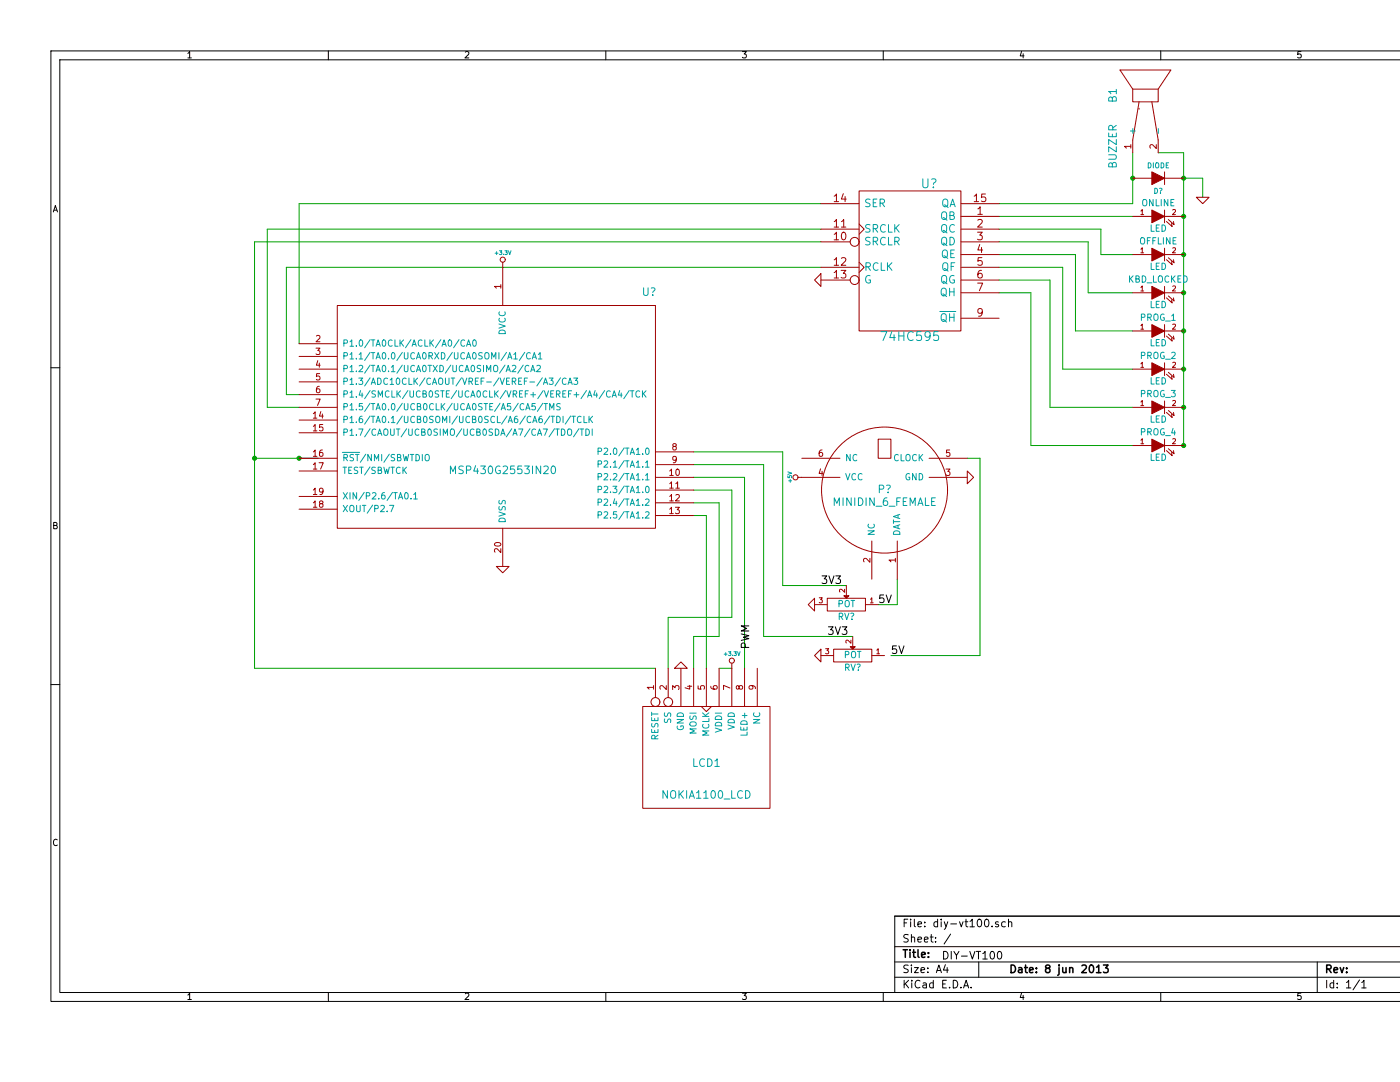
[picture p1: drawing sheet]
EESchema Schematic File Version 2  date Sat 08 Jun 2013 11:18:06 PM IST
LIBS:power
LIBS:device
LIBS:transistors
LIBS:conn
LIBS:linear
LIBS:regul
LIBS:74xx
LIBS:cmos4000
LIBS:adc-dac
LIBS:memory
LIBS:xilinx
LIBS:special
LIBS:microcontrollers
LIBS:dsp
LIBS:microchip
LIBS:analog_switches
LIBS:motorola
LIBS:texas
LIBS:intel
LIBS:audio
LIBS:interface
LIBS:digital-audio
LIBS:philips
LIBS:display
LIBS:cypress
LIBS:siliconi
LIBS:opto
LIBS:atmel
LIBS:contrib
LIBS:valves
LIBS:embedded-microcontrollers
LIBS:nokia1100_lcd
LIBS:capteurs
LIBS:minidin_6
LIBS:diy-vt100-cache
EELAYER 25  0
EELAYER END
$Descr A4 11700 8267
encoding utf-8
Sheet 1 1
Title ""
Date "8 jun 2013"
Rev ""
Comp ""
Comment1 ""
Comment2 ""
Comment3 ""
Comment4 ""
$EndDescr
Wire Wire Line
	6450 2100 2250 2100
Wire Wire Line
	2250 2100 2250 3100
Wire Wire Line
	2250 3100 2350 3100
Wire Wire Line
	6450 1600 2350 1600
Wire Wire Line
	2350 1600 2350 2700
Connection ~ 2000 3600
Wire Wire Line
	2000 5250 2000 1900
Wire Wire Line
	2350 3200 2100 3200
Wire Wire Line
	9300 3500 9300 1200
Wire Wire Line
	5650 5250 5750 5250
Wire Wire Line
	5250 5250 5250 4850
Wire Wire Line
	5250 4850 5750 4850
Wire Wire Line
	5750 4850 5750 3850
Wire Wire Line
	5450 3750 5850 3750
Wire Wire Line
	5750 3850 5450 3850
Wire Wire Line
	7000 5150 7700 5150
Wire Wire Line
	7700 5150 7700 3600
Wire Wire Line
	6000 3650 6000 5000
Wire Wire Line
	6000 3650 5450 3650
Wire Wire Line
	6900 4750 7050 4750
Wire Wire Line
	7050 4750 7050 4550
Wire Wire Line
	7850 2300 8100 2300
Wire Wire Line
	7850 2100 8350 2100
Wire Wire Line
	7850 1900 8550 1900
Wire Wire Line
	8900 3500 8100 3500
Wire Wire Line
	8100 3500 8100 2300
Wire Wire Line
	8900 2900 8350 2900
Wire Wire Line
	8350 2900 8350 2100
Wire Wire Line
	8900 2300 8550 2300
Wire Wire Line
	8550 2300 8550 1900
Wire Wire Line
	9450 1550 9450 1400
Wire Wire Line
	9450 1400 9300 1400
Connection ~ 9300 3500
Connection ~ 9300 3200
Connection ~ 9300 2600
Connection ~ 9300 2000
Connection ~ 9300 1700
Connection ~ 9300 2300
Connection ~ 9300 2900
Wire Wire Line
	8900 1700 7850 1700
Wire Wire Line
	8900 2000 8650 2000
Wire Wire Line
	8450 2600 8450 2000
Wire Wire Line
	8450 2600 8900 2600
Wire Wire Line
	8250 3200 8250 2200
Wire Wire Line
	8250 3200 8900 3200
Wire Wire Line
	7850 1800 8650 1800
Wire Wire Line
	8450 2000 7850 2000
Wire Wire Line
	8250 2200 7850 2200
Wire Wire Line
	8650 1800 8650 2000
Wire Wire Line
	6000 5000 6700 5000
Wire Wire Line
	9300 1200 9100 1200
Connection ~ 9300 1400
Wire Wire Line
	5450 3550 6150 3550
Wire Wire Line
	6150 3550 6150 4600
Wire Wire Line
	6150 4600 6650 4600
Wire Wire Line
	7700 3600 7600 3600
Wire Wire Line
	5450 3950 5650 3950
Wire Wire Line
	5850 3750 5850 5250
Wire Wire Line
	5650 3950 5650 5000
Wire Wire Line
	5650 5000 5450 5000
Wire Wire Line
	5450 5000 5450 5250
Wire Wire Line
	5450 4050 5550 4050
Wire Wire Line
	5550 4050 5550 5250
Wire Wire Line
	2000 5250 5150 5250
Wire Wire Line
	2500 3600 2000 3600
Connection ~ 2350 3600
Wire Wire Line
	7850 1600 8900 1600
Wire Wire Line
	8900 1600 8900 1200
Connection ~ 8900 1400
Wire Wire Line
	2000 1900 6450 1900
Wire Wire Line
	2100 3200 2100 1800
Wire Wire Line
	2100 1800 6450 1800
$Comp
L GND #PWR?
U 1 1
P 6450 2200
F 0 "#PWR?" H 6450 2200 30  0001 C CNN
F 1 "GND" H 6450 2130 30  0001 C CNN
	1    6450 2200
	0    1    1    0   
$EndComp
Text Label 5900 5100 1    60   ~ 0
PWM
Text Label 6900 4750 0    60   ~ 0
5V
Text Label 6450 4600 0    60   ~ 0
3V3
Text Label 6500 5000 0    60   ~ 0
3V3
Text Label 7000 5150 0    60   ~ 0
5V
$Comp
L 74HC595 U?
U 1 1
P 7150 2050
F 0 "U?" H 7300 2650 70  0000 C CNN
F 1 "74HC595" H 7150 1450 70  0000 C CNN
	1    7150 2050
	1    0    0    -1  
$EndComp
$Comp
L GND #PWR?
U 1 1
P 6450 5150
F 0 "#PWR?" H 6450 5150 30  0001 C CNN
F 1 "GND" H 6450 5080 30  0001 C CNN
	1    6450 5150
	0    1    1    0   
$EndComp
$Comp
L GND #PWR?
U 1 1
P 6400 4750
F 0 "#PWR?" H 6400 4750 30  0001 C CNN
F 1 "GND" H 6400 4680 30  0001 C CNN
	1    6400 4750
	0    1    1    0   
$EndComp
$Comp
L POT RV?
U 1 1
P 6700 5150
F 0 "RV?" H 6700 5050 50  0000 C CNN
F 1 "POT" H 6700 5150 50  0000 C CNN
	1    6700 5150
	-1   0    0    -1  
$EndComp
$Comp
L POT RV?
U 1 1
P 6650 4750
F 0 "RV?" H 6650 4650 50  0000 C CNN
F 1 "POT" H 6650 4750 50  0000 C CNN
	1    6650 4750
	-1   0    0    -1  
$EndComp
$Comp
L GND #PWR?
U 1 1
P 9450 1550
F 0 "#PWR?" H 9450 1550 30  0001 C CNN
F 1 "GND" H 9450 1480 30  0001 C CNN
	1    9450 1550
	1    0    0    -1  
$EndComp
$Comp
L GND #PWR?
U 1 1
P 3950 4450
F 0 "#PWR?" H 3950 4450 30  0001 C CNN
F 1 "GND" H 3950 4380 30  0001 C CNN
	1    3950 4450
	1    0    0    -1  
$EndComp
$Comp
L +3.3V #PWR?
U 1 1
P 3950 2100
F 0 "#PWR?" H 3950 2060 30  0001 C CNN
F 1 "+3.3V" H 3950 2210 30  0000 C CNN
	1    3950 2100
	1    0    0    -1  
$EndComp
$Comp
L +3.3V #PWR?
U 1 1
P 5750 5250
F 0 "#PWR?" H 5750 5210 30  0001 C CNN
F 1 "+3.3V" H 5750 5360 30  0000 C CNN
	1    5750 5250
	1    0    0    -1  
$EndComp
$Comp
L +5V #PWR?
U 1 1
P 6300 3750
F 0 "#PWR?" H 6300 3840 20  0001 C CNN
F 1 "+5V" H 6300 3840 30  0000 C CNN
	1    6300 3750
	0    -1   -1   0   
$EndComp
$Comp
L GND #PWR?
U 1 1
P 7600 3750
F 0 "#PWR?" H 7600 3750 30  0001 C CNN
F 1 "GND" H 7600 3680 30  0001 C CNN
	1    7600 3750
	0    -1   -1   0   
$EndComp
$Comp
L MINIDIN_6_FEMALE P?
U 1 1
P 6950 3850
F 0 "P?" H 6950 3850 60  0000 C CNN
F 1 "MINIDIN_6_FEMALE" H 6950 3750 60  0000 C CNN
	1    6950 3850
	1    0    0    -1  
$EndComp
Text Label 7400 7550 0    60   ~ 0
DIY-VT100
$Comp
L GND #PWR?
U 1 1
P 5350 5250
F 0 "#PWR?" H 5350 5250 30  0001 C CNN
F 1 "GND" H 5350 5180 30  0001 C CNN
	1    5350 5250
	1    0    0    1   
$EndComp
$Comp
L DIODE D?
U 1 1
P 9100 1400
F 0 "D?" H 9100 1500 40  0000 C CNN
F 1 "DIODE" H 9100 1300 40  0000 C CNN
	1    9100 1400
	1    0    0    1   
$EndComp
$Comp
L BUZZER B1
U 1 1
P 9000 900
F 0 "B1" H 8850 1150 60  0000 C CNN
F 1 "BUZZER" H 9250 1150 60  0000 C CNN
	1    9000 900 
	0    -1   1    0   
$EndComp
$Comp
L LED PROG_4
U 1 1
P 9100 3500
F 0 "PROG_4" H 9100 3600 50  0000 C CNN
F 1 "LED" H 9100 3400 50  0000 C CNN
	1    9100 3500
	1    0    0    -1  
$EndComp
$Comp
L LED PROG_3
U 1 1
P 9100 3200
F 0 "PROG_3" H 9100 3300 50  0000 C CNN
F 1 "LED" H 9100 3100 50  0000 C CNN
	1    9100 3200
	1    0    0    -1  
$EndComp
$Comp
L LED PROG_2
U 1 1
P 9100 2900
F 0 "PROG_2" H 9100 3000 50  0000 C CNN
F 1 "LED" H 9100 2800 50  0000 C CNN
	1    9100 2900
	1    0    0    -1  
$EndComp
$Comp
L LED PROG_1
U 1 1
P 9100 2600
F 0 "PROG_1" H 9100 2700 50  0000 C CNN
F 1 "LED" H 9100 2500 50  0000 C CNN
	1    9100 2600
	1    0    0    -1  
$EndComp
$Comp
L LED KBD_LOCKED
U 1 1
P 9100 2300
F 0 "KBD_LOCKED" H 9100 2400 50  0000 C CNN
F 1 "LED" H 9100 2200 50  0000 C CNN
	1    9100 2300
	1    0    0    -1  
$EndComp
$Comp
L LED OFFLINE
U 1 1
P 9100 2000
F 0 "OFFLINE" H 9100 2100 50  0000 C CNN
F 1 "LED" H 9100 1900 50  0000 C CNN
	1    9100 2000
	1    0    0    -1  
$EndComp
$Comp
L LED ONLINE
U 1 1
P 9100 1700
F 0 "ONLINE" H 9100 1800 50  0000 C CNN
F 1 "LED" H 9100 1600 50  0000 C CNN
	1    9100 1700
	1    0    0    -1  
$EndComp
$Comp
L NOKIA1100_LCD LCD1
U 1 1
P 5550 6000
F 0 "LCD1" H 5550 6000 60  0000 C CNN
F 1 "NOKIA1100_LCD" H 5550 5750 60  0000 C CNN
	1    5550 6000
	-1   0    0    -1  
$EndComp
$Comp
L MSP430G2553IN20 U?
U 1 1
P 2650 2400
F 0 "U?" H 5100 2500 60  0000 C CNN
F 1 "MSP430G2553IN20" H 3950 1100 60  0000 C CNN
F 2 "~" H 2650 2400 60  0000 C CNN
F 3 "~" H 2650 2400 60  0000 C CNN
	1    2650 2400
	1    0    0    -1  
$EndComp
$EndSCHEMATC
